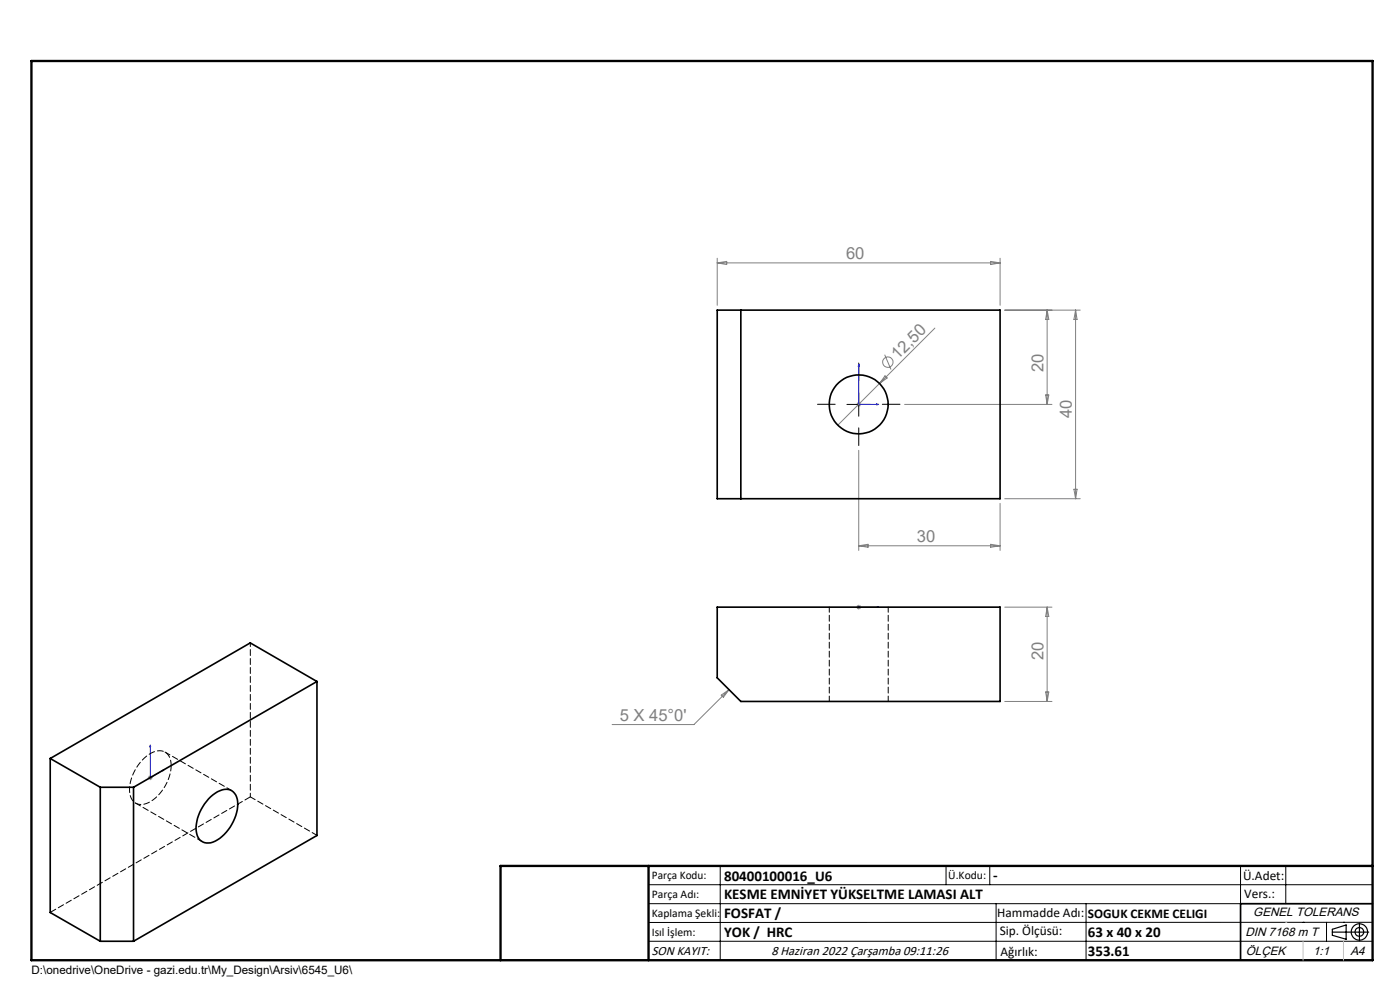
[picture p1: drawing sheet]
<svg xmlns="http://www.w3.org/2000/svg" width="297mm" height="210mm" viewBox="0 0 297 210" stroke-linecap="round" stroke-linejoin="round" font-family="sans-serif">
<g fill="none" stroke="#808080" stroke-width=".21">
<path d="M152.2 54.8v10M152.2 55.8h60M152.2 55.8l2-.4v.7zM210.1 55.4l2.1 .4-2.1 .3zM212.2 54.8v10M187.7 75.2l1.3 3.2M187.7 79.7l.5 .5-1.6 1.1zM198.3 69.6l-20.6 20.6M213.1 65.8h16.1M222.1 65.8l.4 2h-.7zM222.1 65.8v20M228.2 65.8v40"/>
<path d="M228.2 65.8l.3 2h-.7zM181.6 85.8h1.1M181.8 85.4l.7 .7M182.2 85.3v1M182.2 95.5v21.3M182.5 85.4l-.7 .7M191.9 85.8h31.3M221.8 83.8h.7l-.4 2zM182.2 115.8h30M182.2 115.8l2-.3v.6zM210.1 115.5l2.1 .3-2.1 .3zM212.2 106.8v10"/>
<path d="M213.1 105.8h16.1M227.8 103.8h.7l-.3 2zM181.6 128.8h1.1M181.8 128.4l.7 .7M182.2 128.3v1M182.5 128.4l-.7 .7M213.1 128.8h10.1M222.1 128.8v20M222.1 128.8l.4 2h-.7zM153 147.5l1.7-1.2-1.2 1.6zM154.7 146.3l-7.5 7.4h-17.3M213.1 148.8h10.1"/>
<path d="M221.8 146.8h.7l-.4 2zM31.4 165h1M31.5 164.6l.7 .7M31.9 164.5v1M32.2 164.6l-.7 .7"/>
<circle cx="188.3" cy="76.8" r="1.11"/>
</g>
<g fill="none" stroke="#000" stroke-width=".25">
<path d="M282.6 197.7h7.8M282.6 197.1l3-.9v3l-3-.8zM288.4 195.8v3.8M106.2 203.7h185"/>
<circle cx="288.4" cy="197.7" r="1.74"/>
<circle cx="288.4" cy="197.7" r=".93"/>
</g>
<path d="M182.2 77.3l.1 .4h-.2zM182.2 77.3v8.5h4.2M186 85.7l.4 .1-.4 .1zM182.1 128.8h.2zM182.2 128.8h.1M182.2 128.8h4.2M186.4 128.8h-.4h.4M31.9 158v7l3-1.8M31.9 158l.1 .4h-.2zM34.6 163.3l.3-.1-.3 .3z" fill="none" stroke="#00f" stroke-width=".21"/>
<path d="M177.2 85.8h-3.8M182.2 80.8v-3.8M182.2 90.8v3.7M187.2 85.8h3.7" fill="none" stroke="#000" stroke-width=".21" stroke-dasharray="15.2 1.3 1.3 1.3"/>
<g fill="none" stroke="#000" stroke-width=".21">
<path d="M179.7 85.8h4.9M182.2 83.3v5M137.6 187.7h153.6M137.6 191.7h153.6M137.6 199.7h153.6M152.8 183.7v20M200.7 183.7v4M210 183.7v4M211.3 191.7v12M230.4 191.7v12M263.2 183.7v20M272.8 183.7v8"/>
<path d="M276.4 195.6h.1M281.4 195.6v4.1M285 195.6h.1M291.2 195.6l-153.6 .1"/>
</g>
<path d="M291.2 191.7h-28v12" fill="none" stroke="#000" stroke-width=".35"/>
<path d="M6.7 12.9h284.5v190.8h-284.5zM137.6 183.7v20M291.2 183.7h-185v20" fill="none" stroke="#000" stroke-width=".5"/>
<path d="M276.4 199.7v4M285 199.7v4" fill="none" stroke="#c0c0c0" stroke-width=".21"/>
<path d="M272.8 195.6h.1" fill="none" stroke="#c0c0c0" stroke-width=".25"/>
<g fill="#00f">
<path d="M186 85.7l.4 .1-.4 .1zM182.2 77.3l.1 .4h-.2z"/>
<path d="M34.6 163.3l.3-.1-.3 .3zM31.9 158l.1 .4h-.2z"/>
<path d="M186 128.8h.4zM182.1 128.8h.2z"/>
</g>
<g fill="none" stroke="#000" stroke-width=".35">
<path d="M152.2 65.8h60v40h-60zM157.2 65.8v40M152.2 128.8h60v20h-55l-5-5zM67.2 144.6l-14.1-8.2-42.4 24.5M67.2 144.6l-38.9 22.4M67.2 144.6v32.6l-38.9 22.5M10.7 160.9l10.6 6.1M10.7 160.9v32.7l10.6 6.1M21.3 167h7M21.3 167v32.7M28.3 167v32.7M44.7 169a4.6 4.6 0 0 1 4.1-1.4 3.5 3.5 0 0 1 1.5 4.2 9.3 9.3 0 0 1-5.6 7 2.56 2.56 0 0 1-3.1-2.8 9.7 9.7 0 0 1 3.1-7z"/>
<path d="M21.3 199.7h7"/>
<circle cx="182.2" cy="85.8" r="6.3"/>
</g>
<path d="M175.9 128.8v20M188.4 148.8v-20" fill="none" stroke="#000" stroke-width=".21" stroke-dasharray="1.3 .6" stroke-dashoffset=".2"/>
<path d="M28.8 170.4l14.1 8.1M36.3 162.4a2.63 2.63 0 0 0-2.9-3.1 8.6 8.6 0 0 0-5.8 6.7 3.8 3.8 0 0 0 1.3 4.4 4.3 4.3 0 0 0 4.5-1.6 9.9 9.9 0 0 0 2.9-6.4M49.2 167.7l-14.2-8.2M67.2 177.2l-14.1-8.2" fill="none" stroke="#000" stroke-width=".21" stroke-dasharray="1.3 .6" stroke-dashoffset=".1"/>
<path d="M10.7 193.5l42.4-24.5" fill="none" stroke="#000" stroke-width=".21" stroke-dasharray="1.3 .6"/>
<path d="M53.1 169v-32.6" fill="none" stroke="#000" stroke-width=".21" stroke-dasharray="1.3 .6" stroke-dashoffset=".5"/>
<g font-size="3.5" fill="#808080">
<text x="179.5" y="55">60</text>
<text x="190.5" y="76.4" transform="rotate(-45 190.5 76.4)">12,50</text>
<text x="221.4" y="79" transform="rotate(-90 221.4 79)">20</text>
<text x="227.4" y="88.7" transform="rotate(-90 227.4 88.7)">40</text>
<text x="194.5" y="115">30</text>
<text x="221.4" y="140" transform="rotate(-90 221.4 140)">20</text>
<text x="131.5" y="152.9">5 X 45°0'</text>
</g>
<g font-size="3.2">
<text x="153.6" y="186.8">80400100016_U6</text>
<text x="153.6" y="190.8">KESME EMNİYET YÜKSELTME LAMASI ALT</text>
<text x="210.7" y="186.6">-</text>
<text x="153.6" y="194.8">FOSFAT /</text>
<text x="153.6" y="198.8">YOK / HRC</text>
<text x="230.8" y="198.7">63 x 40 x 20</text>
<text x="230.8" y="202.8">353.61</text>
</g>
<g font-size="2.8">
<text x="263.7" y="186.7">Ü.Adet:</text>
<text x="263.9" y="190.5">Vers.:</text>
<text x="211.5" y="194.5">Hammadde Adı:</text>
<text x="230.8" y="194.7">SOGUK CEKME CELIGI</text>
<text x="138.3" y="202.6">SON KAYIT:</text>
<text x="163.6" y="202.6">8 Haziran 2022 Çarşamba 09:11:26</text>
<text x="212.1" y="198.4">Sip. Ölçüsü:</text>
<text x="212.2" y="202.7">Ağırlık:</text>
</g>
<g font-size="2.6">
<text x="265.9" y="194.4">GENEL TOLERANS</text>
<text x="264.2" y="198.5">DIN 7168 m T</text>
<text x="264.3" y="202.6">ÖLÇEK</text>
<text x="278.5" y="202.6">1:1</text>
<text x="286.5" y="202.6">A4</text>
</g>
<g font-size="2.5">
<text x="138.3" y="186.4">Parça Kodu:</text>
<text x="138.3" y="190.5">Parça Adı:</text>
<text x="201.2" y="186.5">Ü.Kodu:</text>
<text x="138.3" y="194.5">Kaplama Şekli:</text>
<text x="138.3" y="198.6">Isıl İşlem:</text>
<text x="6.7" y="206.7">D:\onedrive\OneDrive - gazi.edu.tr\My_Design\Arsiv\6545_U6\</text>
</g>
</svg>
